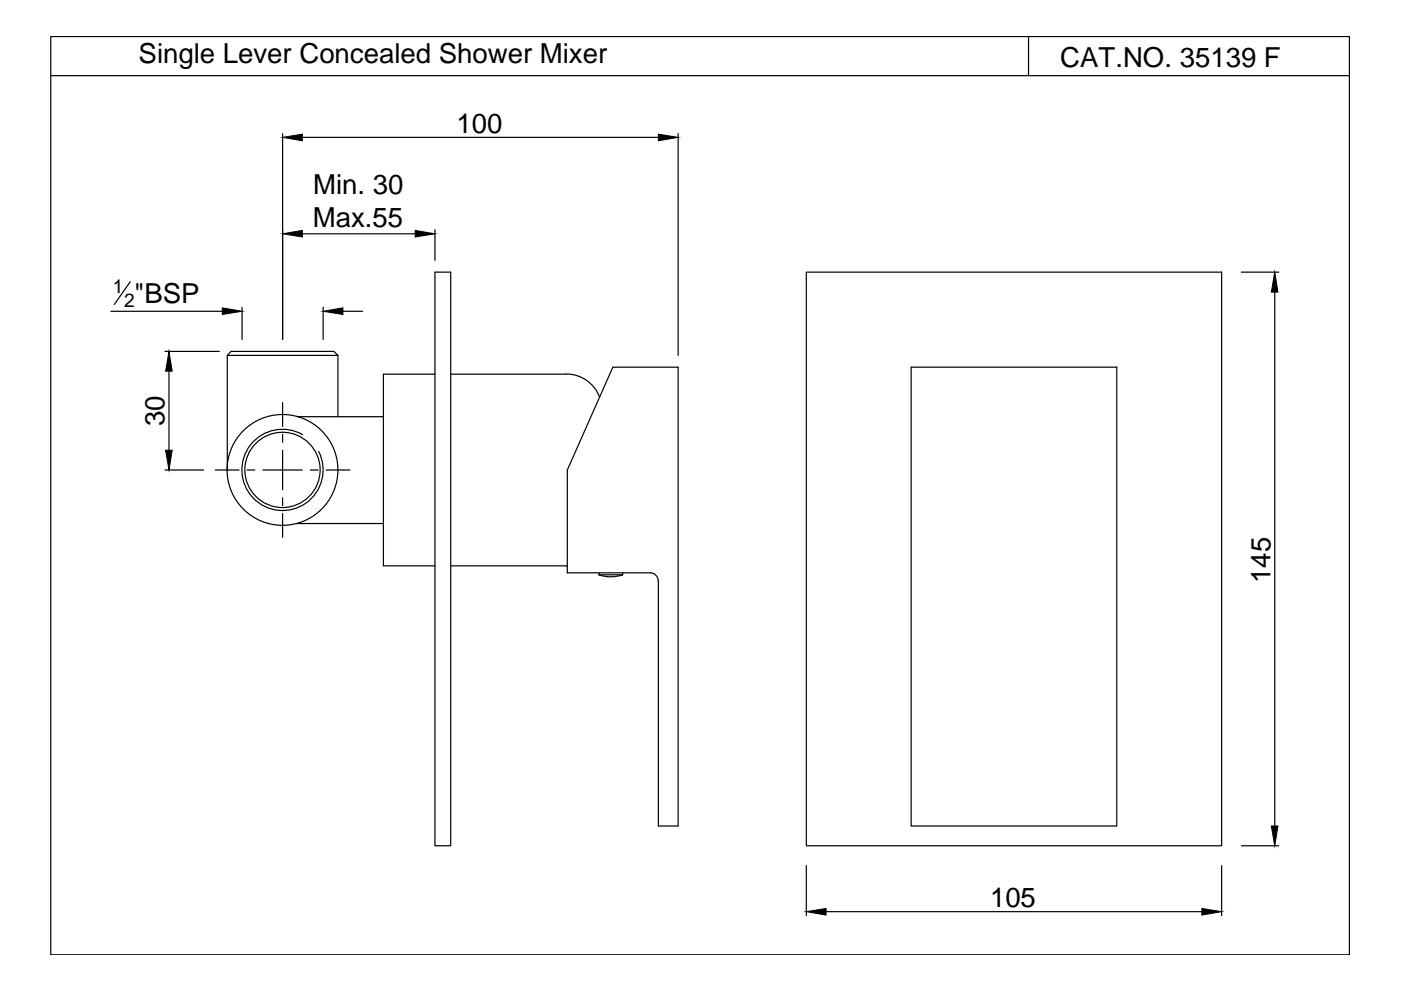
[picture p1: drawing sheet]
<svg xmlns="http://www.w3.org/2000/svg" width="297mm" height="210mm" viewBox="0 0 297 210" stroke-linecap="round" stroke-linejoin="round" font-family="sans-serif">
<!-- layer: 0 -->
<g fill="none" stroke="#000" stroke-width=".25">
<path d="M10.8 7.7h275.3v194.7h-275.3zM10.8 16h275.3M218.1 7.7v8.3M59.9 28.3v43.7M64.1 29.1h75.5M143.8 28.3v47.1M27.6 59.7l-3.4 4.9M64.1 49.6h23.9M92.2 57.7h3.4v121.6h-3.4zM92.2 48.7v6.5M171 57.7h88v121.6h-88zM263.2 57.7h7.9"/>
<path d="M23.5 66h23.6M35 74.5h11.5M35.8 78.7v16.8M48.2 75.4h23.4l-.8-.9h-21.8l-.8 .9v24.3M51.3 65.2v6.8M68.5 65.2v6.8M71.6 75.4v12.9M72.7 66h4.2M92.2 79.3h-10.9v40.7h10.9M95.6 79.3h24.5M120.1 79.3a7.6 7.6 0 0 1 7 4.9M193.2 77.9h43.6v97.2h-43.6z"/>
<path d="M270.3 61.9v113.2M35 99.7h8.2M45.6 99.7h5.1M52.4 99.7h1.6M55.7 99.7h8.4M59.9 85.4v5M59.9 92.1v1.7M59.9 95.5v8.3M63 88.3h18.3M64.2 92.2a8.6 8.6 0 0 0-12.8 5.8 8.6 8.6 0 0 0 9.7 10.2 8.6 8.6 0 0 0 6.5-12.5M65.8 99.7h1.7M69.1 99.7h5.1"/>
<path d="M59.9 105.5v1.7M59.9 108.9v5M63 111h18.3M120.3 120h-24.7M127 121.9l1.4 .3 1.5 .1 2.1-.4M127 121.5v.4h5M132 121.5v.4M137.9 121.5a1.67 1.67 0 0 1 1.6 1.6l.1 52h4.2v-97.2h-13.9l-9.6 21.8v21.8h17.6M263.2 179.3h7.9M171 183.5v10.6M175.1 193.3h79.7M259 183.5v10.6"/>
<circle cx="59.9" cy="99.6" r="11.7"/>
<circle cx="59.9" cy="99.6" r="8"/>
</g>
<path d="M59.9 29.1l4.2-.7v1.4zM139.6 28.4l4.2 .7-4.2 .7zM59.9 49.6l4.2-.7v1.3zM88 48.9l4.2 .7-4.2 .6zM35.8 74.5l.7 4.2h-1.4zM47.1 65.3l4.2 .7-4.2 .7zM68.5 66l4.2-.7v1.4zM270.3 57.7l.6 4.2h-1.3zM35.1 95.5h1.4l-.7 4.2zM269.6 175.1h1.3l-.6 4.2zM171 193.3l4.1-.7v1.4zM254.8 192.6l4.2 .7-4.2 .7z" fill="#000" stroke="#000" stroke-width=".21"/>
<g font-size="5.8">
<text x="29.4" y="13.3">Single Lever Concealed Shower Mixer</text>
<text x="224.8" y="14.2">CAT.NO. 35139 F</text>
<text x="96.8" y="28.2">100</text>
<text x="66.4" y="41.2">Min. 30</text>
<text x="66.4" y="48.2">Max.55</text>
<text x="28.5" y="64.2">&quot;BSP</text>
<text x="34.9" y="90.3" transform="rotate(-90 34.9 90.3)">30</text>
<text x="269.3" y="123.6" transform="rotate(-90 269.3 123.6)">145</text>
<text x="209.9" y="192.4">105</text>
</g>
<g font-size="4.1">
<text x="23.9" y="62.1">1</text>
<text x="26.3" y="65.1">2</text>
</g>
</svg>
